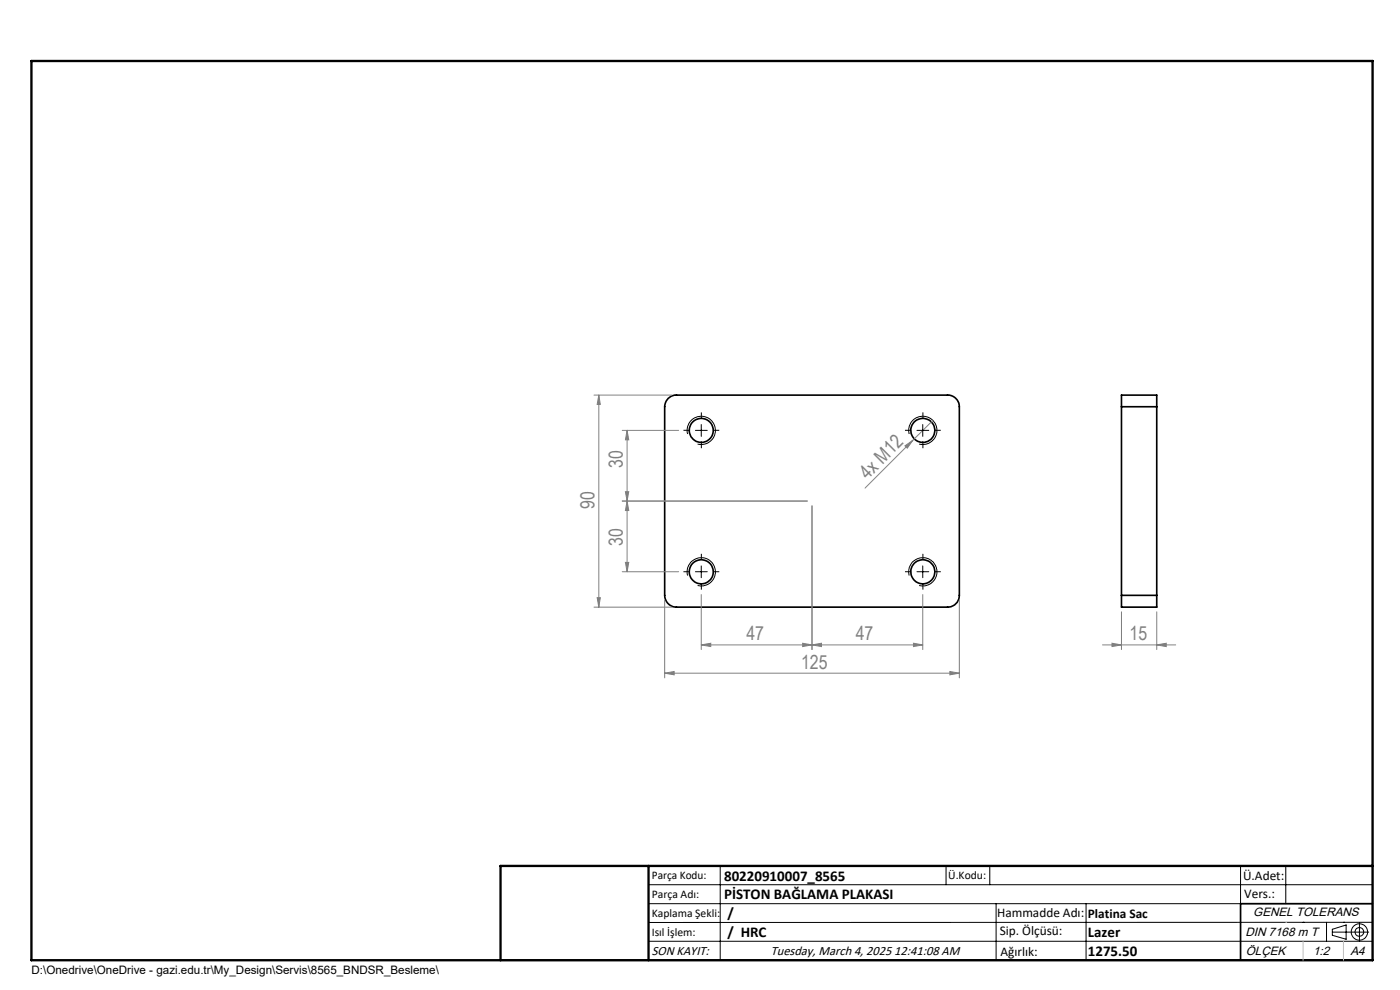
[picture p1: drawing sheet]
<svg xmlns="http://www.w3.org/2000/svg" width="297mm" height="210mm" viewBox="0 0 297 210" stroke-linecap="round" stroke-linejoin="round" font-family="sans-serif">
<g fill="none" stroke="#000" stroke-width=".35">
<path d="M141.7 84.5l.7-.4 .7-.3h57.9a2.47 2.47 0 0 1 2.5 2.5v40a2.53 2.53 0 0 1-2.5 2.5h-57.5a2.53 2.53 0 0 1-2.5-2.5v-40l.3-1.1zM237.9 86.3v-2.5h7.5v2.5M237.9 86.3h7.5M237.9 86.3v40M245.4 86.3v40M237.9 126.3v2.5h7.5v-2.5M237.9 126.3h7.5M291.2 191.7h-28v12M106.2 203.7h185"/>
<circle cx="148.8" cy="91.3" r="2.55"/>
<circle cx="195.8" cy="91.3" r="2.55"/>
<circle cx="148.8" cy="121.3" r="2.56"/>
<circle cx="195.8" cy="121.3" r="2.56"/>
</g>
<g fill="none" stroke="#808080" stroke-width=".21">
<path d="M126 83.8h16.5M127 83.8l.4 2h-.7zM127 83.8v45M132 91.3h12M133 91.3l.4 2h-.7zM133 91.3v30M192 94.6l1.6-1.2-1.1 1.7zM193.6 93.4l-10.1 10.1M197.9 89.2l-4.3 4.2M132 106.3h39.3M132.7 104.3h.7l-.4 2zM132.7 119.3h.7l-.4 2z"/>
<path d="M133 106.3l.4 2h-.7zM172.3 107.3v30.5M126 128.8h16.5M126.7 126.8h.7l-.4 2zM132 121.3h12M141 127.3v16.5M148.8 136.8l2-.4v.8zM148.8 126.1v11.7M148.8 136.8h47M170.3 136.4l2 .4-2 .4zM172.3 136.8l2-.4v.8zM193.8 136.4l2 .4-2 .4z"/>
<path d="M195.8 126.1v11.7M203.5 127.3v16.5M233.9 136.8h15.5M235.9 136.4l2 .4-2 .4zM237.9 129.8v8M245.4 136.8l2-.4v.8zM245.4 129.8v8M141 142.8l2-.4v.7zM141 142.8h62.5M201.5 142.4l2 .4-2 .3z"/>
</g>
<g fill="none" stroke="#000" stroke-width=".21">
<path d="M145.9 92.1a2.99 2.99 0 0 1 2.6-3.8 2.99 2.99 0 0 1 3.2 3.3 2.99 2.99 0 0 1-3.7 2.6M147.5 91.3h2.5M148.8 90.1v2.5M192.9 92.1a3 3 0 0 1 2.6-3.8 3 3 0 0 1 3.3 3.2 3 3 0 0 1-3.8 2.7M194.5 91.3h2.5M195.8 90.1v2.5M145.9 122.1a3 3 0 0 1 2.6-3.8 3 3 0 0 1 3.3 3.3 3 3 0 0 1-3.8 2.6M147.5 121.3h2.5M148.8 120v2.5M192.9 122.1a3 3 0 0 1 2.6-3.8 3 3 0 0 1 3.3 3.3 3 3 0 0 1-3.8 2.6M194.5 121.3h2.5M195.8 120v2.5"/>
<path d="M137.6 187.7h153.6M137.6 191.7h153.6M137.6 199.7h153.6M152.8 183.7v20M200.7 183.7v4M210 183.7v4M211.3 191.7v12M230.4 191.7v12M263.2 183.7v20M272.8 183.7v8M276.4 195.6h.1M281.4 195.6v4.1"/>
<path d="M282.6 197.7h7.8M282.6 197.1l3-.9v3l-3-.8zM285 195.6h.1M288.4 195.8v3.8M291.2 195.6l-153.6 .1"/>
<circle cx="288.4" cy="197.7" r="1.74"/>
<circle cx="288.4" cy="197.7" r=".93"/>
</g>
<g fill="none" stroke="#000" stroke-width=".21" stroke-dasharray="15.2 1.3 1.3 1.3" stroke-linecap="butt">
<path d="M146.3 91.3h-1.3M148.8 88.8v-1.3M148.8 93.8v1.3M151.3 91.3h1.3M193.3 91.3h-1.3M195.8 88.8v-1.3M195.8 93.8v1.3M198.3 91.3h1.3M148.8 118.8v-1.3M195.8 118.8v-1.3M146.3 121.3h-1.3M148.8 123.8v1.3"/>
<path d="M151.3 121.3h1.3M193.3 121.3h-1.3M195.8 123.8v1.3M198.3 121.3h1.3"/>
</g>
<path d="M6.7 12.9h284.5v190.8h-284.5zM137.6 183.7v20M291.2 183.7h-185v20" fill="none" stroke="#000" stroke-width=".5"/>
<path d="M272.8 195.6h.1M276.4 199.7v4M285 199.7v4" fill="none" stroke="#c0c0c0" stroke-width=".21"/>
<g fill="#808080">
<path d="M192 94.6l1.6-1.2-1.1 1.7z"/>
<path d="M170.3 136.4l2 .4-2 .4zM148.8 136.8l2-.4v.8z"/>
<path d="M172.3 136.8l2-.4v.8zM193.8 136.4l2 .4-2 .4zM141 142.8l2-.4v.7zM201.5 142.4l2 .4-2 .3z"/>
<path d="M132.7 104.3h.7l-.4 2zM133 91.3l.4 2h-.7z"/>
<path d="M127 83.8l.4 2h-.7zM126.7 126.8h.7l-.4 2z"/>
<path d="M133 106.3l.4 2h-.7zM132.7 119.3h.7l-.4 2z"/>
<path d="M245.4 136.8l2-.4v.8zM235.9 136.4l2 .4-2 .4z"/>
</g>
<g font-size="4.1" fill="#808080">
<text x="132.1" y="99.3" transform="rotate(-90 132.1 99.3)">30</text>
<text x="184" y="101.8" transform="rotate(-45 184 101.8)">4x M12</text>
<text x="126.1" y="107.9" transform="rotate(-90 126.1 107.9)">90</text>
<text x="132.1" y="115.8" transform="rotate(-90 132.1 115.8)">30</text>
<text x="158.3" y="135.9">47</text>
<text x="181.6" y="135.9">47</text>
<text x="239.6" y="135.9">15</text>
<text x="169.9" y="141.9">125</text>
</g>
<g font-size="3.2">
<text x="153.6" y="190.8">PİSTON BAĞLAMA PLAKASI</text>
<text x="153.6" y="186.8">80220910007_8565</text>
<text x="154.3" y="194.8">/</text>
<text x="154.3" y="198.8">/ HRC</text>
<text x="230.8" y="198.7">Lazer</text>
<text x="230.8" y="202.8">1275.50</text>
</g>
<g font-size="2.8">
<text x="263.7" y="186.7">Ü.Adet:</text>
<text x="263.9" y="190.5">Vers.:</text>
<text x="211.5" y="194.5">Hammadde Adı:</text>
<text x="230.8" y="194.7">Platina Sac</text>
<text x="138.3" y="202.6">SON KAYIT:</text>
<text x="163.5" y="202.6">Tuesday, March 4, 2025 12:41:08 AM</text>
<text x="212.1" y="198.4">Sip. Ölçüsü:</text>
<text x="212.2" y="202.7">Ağırlık:</text>
</g>
<g font-size="2.6">
<text x="265.9" y="194.4">GENEL TOLERANS</text>
<text x="264.2" y="198.5">DIN 7168 m T</text>
<text x="264.3" y="202.6">ÖLÇEK</text>
<text x="278.5" y="202.6">1:2</text>
<text x="286.5" y="202.6">A4</text>
</g>
<g font-size="2.5">
<text x="138.3" y="186.4">Parça Kodu:</text>
<text x="138.3" y="190.5">Parça Adı:</text>
<text x="201.2" y="186.5">Ü.Kodu:</text>
<text x="138.3" y="194.5">Kaplama Şekli:</text>
<text x="138.3" y="198.6">Isıl İşlem:</text>
<text x="6.7" y="206.7">D:\Onedrive\OneDrive - gazi.edu.tr\My_Design\Servis\8565_BNDSR_Besleme\</text>
</g>
</svg>
